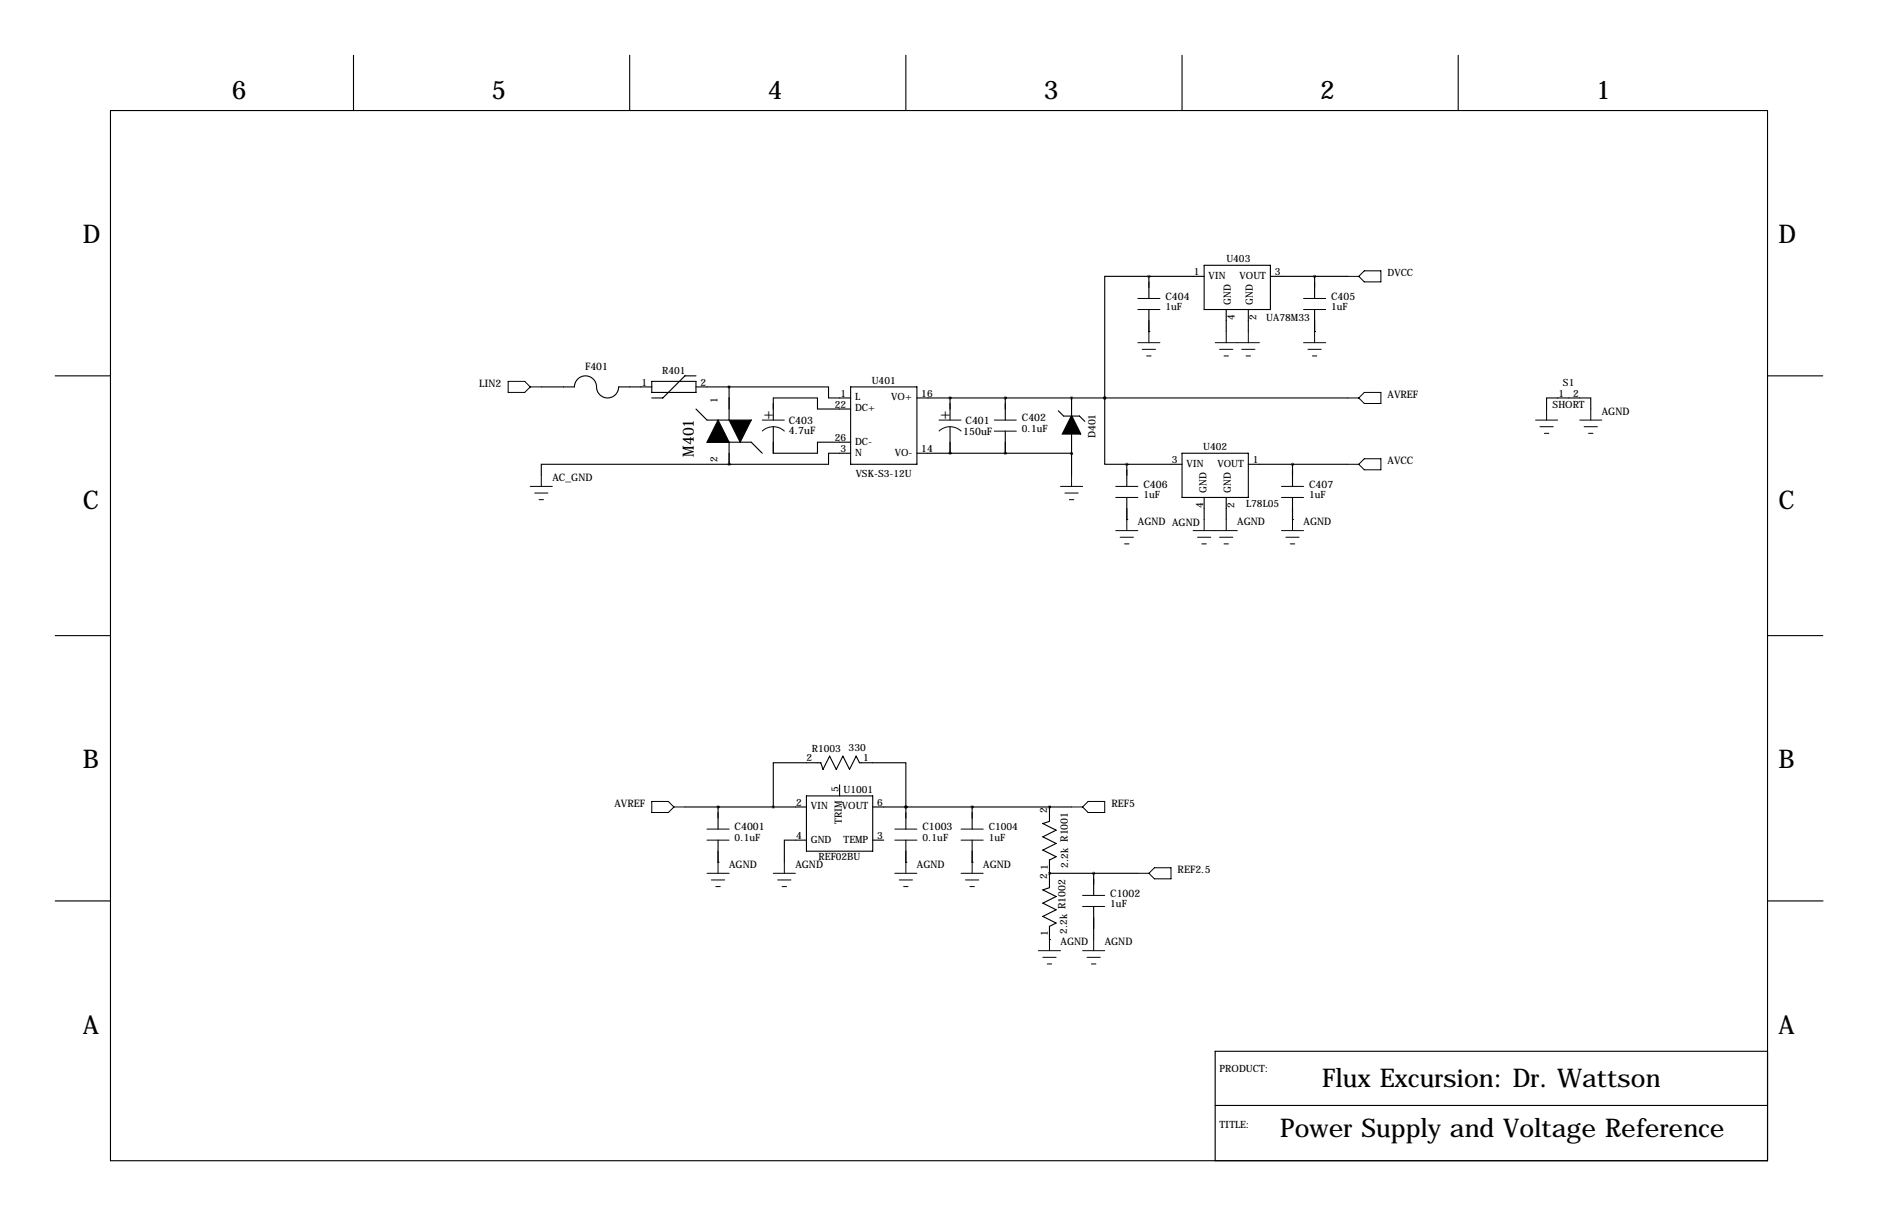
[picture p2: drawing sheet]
<svg xmlns="http://www.w3.org/2000/svg" width="432mm" height="279mm" viewBox="0 0 432 279" stroke-linecap="round" stroke-linejoin="round" font-family="sans-serif">
<g fill="none" stroke="#000" stroke-width=".25">
<path d="M81.3 12.7v12.7M144.8 12.7v12.7M208.3 12.7v12.7M271.8 12.7v12.7M335.3 12.7v12.7M25.4 25.4h381v241.3h-381zM264.2 63.5h-10.2v27.9M264.2 76.2h.1M264.2 63.5h.1M264.2 63.5h12.7M264.2 63.5v5.1M264.2 71.1v5.1"/>
<path d="M276.9 61h15.2v10.1h-15.2zM281.9 71.1v5.1M287 71.1v5.1M292.1 63.5h17.8M302.3 76.2h.1M302.3 63.5h.1M302.3 63.5v5.1M302.3 71.1v5.1M12.7 86.4h12.7M124.5 88.9h7.6a2.54 2.54 0 0 1 2.5-2.5 2.54 2.54 0 0 1 2.6 2.5 2.54 2.54 0 0 0 2.5 2.5 2.54 2.54 0 0 0 2.5-2.5h7.7M149.9 87.6h10.1v2.6h-10.1zM160 86.4h-2.5l-5.1 5h-2.5"/>
<path d="M160 88.9h7.6M167.6 88.9h22.9v2.5h5.1M167.6 88.9v7.6h-5l-2.6-2.5M177.8 98v6.1h10.2v-2.5h7.6M195.6 94h-7.6v-2.6h-10.2v5.1M195.6 88.9h15.2v17.8h-15.2zM210.8 91.4h99.1M218.4 91.4h.1M218.4 91.4v5.1M218.4 98v6.1M231.1 91.4h.1M231.1 91.4v5.1"/>
<path d="M231.1 99.1v5M243.3 94.4l1.3 1.2h3.6l1.2 1.2M246.4 91.4v4.2M246.4 99.7v9.5M254 91.4h.1M254 91.4v15.3h5.1M355.6 94v-2.6h10.2v2.6M406.4 86.4h12.7M162.6 101.6h10.1l2.6 2.5M167.6 106.7h.1M167.6 106.7h-43.1v2.5M167.6 101.6v5.1"/>
<path d="M195.6 104.1h-5.1v2.6h-22.9M210.8 104.1h20.3M218.4 104.1h.1M231.1 104.1h.1M231.1 104.1l15.3 .1M246.4 104.2h.1M259.1 119.4h.1M259.1 106.7h.1M259.1 106.7h12.7M259.1 106.7v5.1M259.1 114.3v5.1M271.8 104.1h15.2v10.2h-15.2z"/>
<path d="M276.9 114.3v5.1M281.9 114.3v5.1M287 106.7h22.9M297.2 119.4h.1M297.2 106.7h.1M297.2 106.7v5.1M297.2 114.3v5.1M12.7 146h12.7M406.4 146h12.7M157.5 185.4h27.9M165.1 185.4h.1M165.1 198.1h.1"/>
<path d="M165.1 185.4v5.1M165.1 193v5.1M177.8 185.4v-10.1h10.9l.5 1.5 1.6-3.1 1.5 3.1 1.5-3.1 1.5 3.1 1.5-3.1 .8 1.6h10.7v10.1M185.4 193h-5.1v5.1M185.4 182.9h15.3v12.7h-15.3zM193 180.3v2.6M200.7 185.4h45.7M200.7 193h2.5M208.3 198.1h.1M208.3 185.4h.1M208.3 185.4v5.1M208.3 193v5.1"/>
<path d="M223.5 198.1h.1M223.5 185.4h.1M223.5 185.4v5.1M223.5 193v5.1M241.3 185.4h.1M241.3 185.4v3.3l-1.5 .5 3 1.6-3 1.5 3 1.5-3 1.5 3 1.5-1.5 .8v6.4l-1.5 .5 3 1.5-3 1.5 3 1.5-3 1.6 3 1.5-1.5 .8v3M12.7 207h12.7M241.3 200.7h.1M241.3 215.9h.1M241.3 200.7h20.3M251.5 200.7h.1M251.5 200.7v5"/>
<path d="M251.5 208.3v7.6M406.5 207h12.7M279.4 254h127M406.4 241.6h-127v25.1"/>
</g>
<path d="M167.6 96.5h5.1l-2.5 5.1zM165.1 96.5l2.5 5.1h-5z" fill="#000" stroke="#000" stroke-width=".25"/>
<g fill="none" stroke="#000" stroke-width=".23">
<path d="M261.6 68.6h5.1M261.6 71.1h5.1M261.6 78.7h5.1M264.2 76.2v2.5M279.4 78.7h10.2M281.9 76.2v2.5M287 76.2v2.5M299.7 68.6h5.1M299.7 71.1h5.1M299.7 78.7h5.1M302.3 76.2v2.5M309.9 63.5h2.5"/>
<path d="M312.4 63.5l1.3-1.3h3.8v2.6h-3.8zM116.8 87.6h3.8l1.3 1.3-1.3 1.3h-3.8zM121.9 88.9h2.6M175.3 96.5h5M175.3 99a3.7 3.7 0 0 1 5 .1M215.9 96.5h5.1M215.9 99a3.7 3.7 0 0 1 5.1 .1M228.6 96.5h5.1M228.6 99.1h5.1M262.6 80.3h3.1M263.7 81.8h1M280.4 80.3h3.1"/>
<path d="M281.4 81.8h1M285.5 80.3h3M286.5 81.8h1M300.7 80.3h3.1M301.8 81.8h1M309.9 91.4h2.5M312.4 91.4l1.3-1.2h3.8v2.5h-3.8zM353.1 96.5h5M354.1 98h3M355.1 99.6h1M355.6 94v2.5M363.2 96.5h5.1"/>
<path d="M364.2 98h3.1M365.3 99.6h1M365.8 94v2.5M121.9 111.8h5.1M122.9 113.3h3.1M124 114.8h1M124.5 109.2v2.6M243.8 111.8h5.1M244.9 113.3h3M245.9 114.8h1M246.4 109.2v2.6M256.5 111.8h5.1"/>
<path d="M256.5 114.3h5.1M259.1 119.4v2.5M276.9 119.4v2.5M281.9 119.4v2.5M294.6 111.8h5.1M294.6 114.3h5.1M297.2 119.4v2.5M309.9 106.7h2.5M312.4 106.7l1.3-1.3h3.8v2.5h-3.8zM256.5 121.9h5.1M257.6 123.4h3M258.6 125h1"/>
<path d="M274.3 121.9h10.2M275.3 123.4h3.1M276.4 125h1M280.4 123.4h3.1M281.4 125h1M294.6 121.9h5.1M295.7 123.4h3M296.7 125h1M149.9 184.1h3.8l1.2 1.3-1.2 1.3h-3.8zM154.9 185.4h2.6M162.6 190.5h5M162.6 193h5"/>
<path d="M165.1 198.1v2.6M180.3 198.1v2.6M205.7 190.5h5.1M205.7 193h5.1M208.3 198.1v2.6M221 190.5h5.1M221 193h5.1M223.5 198.1v2.6M246.4 185.4h2.5M248.9 185.4l1.3-1.3h3.8v2.6h-3.8zM162.6 200.7h5M163.6 202.2h3"/>
<path d="M164.6 203.7h1M177.8 200.7h5.1M178.8 202.2h3.1M179.8 203.7h1M205.7 200.7h5.1M206.8 202.2h3M207.8 203.7h1M221 200.7h5.1M222 202.2h3M223 203.7h1M238.8 218.4h5M239.8 220h3"/>
<path d="M241.3 215.9v2.5M248.9 205.7h5.1M248.9 208.3h5.1M248.9 218.4h5.1M249.9 220h3.1M251.5 215.9v2.5M261.6 200.7h2.6M264.2 200.7l1.2-1.3h3.8v2.5h-3.8zM240.8 221.5h1M251 221.5h1"/>
</g>
<path d="M246.4 95.6l2 4.1h-4.1z" fill="#000" stroke="#000" stroke-width=".38"/>
<path d="M218.4 91.4a.05 .05 0 0 0 .1 0 .05 .05 0 0 0-.1 0zM218.4 104.1a.05 .05 0 0 0 .1 0 .05 .05 0 0 0-.1 0zM167.6 88.9a.05 .05 0 0 0 .1 0 .05 .05 0 0 0-.1 0zM231.1 91.4a.05 .05 0 0 0 .1 0 .05 .05 0 0 0-.1 0zM231.1 104.1a.05 .05 0 0 0 .1 0 .05 .05 0 0 0-.1 0zM302.2 63.5a.05 .05 0 0 0 .1 0 .05 .05 0 0 0-.1 0zM251.4 200.7a.05 .05 0 0 0 .1 0 .05 .05 0 0 0-.1 0zM167.6 106.7a.05 .05 0 0 0 .1 0 .05 .05 0 0 0-.1 0zM264.1 63.5a.05 .05 0 0 0 .1 0 .05 .05 0 0 0-.1 0z" fill="#000" stroke="#000" stroke-width=".63"/>
<g font-size="5.9">
<text x="53.3" y="22.9">6</text>
<text x="113" y="22.9">5</text>
<text x="176.5" y="22.9">4</text>
<text x="240" y="22.9">3</text>
<text x="303.5" y="22.9">2</text>
<text x="367" y="22.9">1</text>
<text x="19" y="55.9">D</text>
<text x="408.9" y="55.9">D</text>
<text x="19" y="116.8">C</text>
<text x="408.9" y="116.8">C</text>
<text x="19" y="176.5">B</text>
<text x="408.9" y="176.5">B</text>
<text x="19" y="237.5">A</text>
<text x="408.9" y="237.5">A</text>
<text x="304" y="249.7">Flux Excursion: Dr. Wattson</text>
<text x="294.3" y="261.2">Power Supply and Voltage Reference</text>
</g>
<g font-size="3.6">
<text x="175.5" y="96.3">+</text>
<text x="216.2" y="96.3">+</text>
<text x="159.5" y="105" transform="rotate(-90 159.5 105)">M401</text>
</g>
<g font-size="2.4">
<text x="268" y="68.8">C404</text>
<text x="306.1" y="68.8">C405</text>
<text x="110.2" y="88.9">LIN2</text>
<text x="134.5" y="85.1">F401</text>
<text x="319" y="91.4">AVREF</text>
<text x="368.3" y="95.2">AGND</text>
<text x="181.4" y="97.5">C403</text>
<text x="181.4" y="99.7">4.7uF</text>
<text x="221.5" y="100">150uF</text>
<text x="222" y="97.5">C401</text>
<text x="234.9" y="96.8">C402</text>
<text x="251.9" y="100.7" transform="rotate(-90 251.9 100.7)">D401</text>
<text x="319" y="106.7">AVCC</text>
<text x="127" y="110.5">AC_GND</text>
<text x="262.9" y="112">C406</text>
<text x="301" y="112">C407</text>
<text x="261.6" y="120.7">AGND AGND</text>
<text x="284.5" y="120.7">AGND</text>
<text x="299.7" y="120.7">AGND</text>
<text x="141.3" y="185.4">AVREF</text>
<text x="255.5" y="185.4">REF5</text>
<text x="168.9" y="190.8">C4001</text>
<text x="212.1" y="190.8">C1003</text>
<text x="167.6" y="199.4">AGND</text>
<text x="182.9" y="199.4">AGND</text>
<text x="210.8" y="199.4">AGND</text>
<text x="226.1" y="199.4">AGND</text>
<text x="270.8" y="200.7">REF2.5</text>
<text x="255.3" y="206">C1002</text>
<text x="243.8" y="217.2">AGND</text>
<text x="254" y="217.2">AGND</text>
</g>
<g font-size="2.3">
<text x="274.5" y="63.2">1</text>
<text x="277.9" y="64.1">VIN</text>
<text x="282" y="60.2">U403</text>
<text x="285" y="64.1">VOUT</text>
<text x="293.1" y="63.2">3</text>
<text x="319" y="63.5">DVCC</text>
<text x="268" y="71.2">1uF</text>
<text x="283" y="70.1" transform="rotate(-90 283 70.1)">GND</text>
<text x="288.1" y="70.1" transform="rotate(-90 288.1 70.1)">GND</text>
<text x="306.1" y="71.2">1uF</text>
<text x="283.8" y="73.5" transform="rotate(-90 283.8 73.5)">4</text>
<text x="288.9" y="73.5" transform="rotate(-90 288.9 73.5)">2</text>
<text x="291.2" y="73.7">UA78M33</text>
<text x="147.5" y="88.6">1</text>
<text x="152.2" y="85.9">R401</text>
<text x="161" y="88.6">2</text>
<text x="200.4" y="88.1">U401</text>
<text x="359.4" y="88.6">S1</text>
<text x="164.9" y="92.7" transform="rotate(-90 164.9 92.7)">1</text>
<text x="191.9" y="93.7">22</text>
<text x="193.2" y="91.2">1</text>
<text x="196.6" y="92">L</text>
<text x="196.6" y="94.5">DC+</text>
<text x="204.9" y="92">VO+</text>
<text x="211.8" y="91.2">16</text>
<text x="357" y="93.8">SHORT</text>
<text x="358.3" y="91.2">1</text>
<text x="361.7" y="91.2">2</text>
<text x="191.9" y="101.3">26</text>
<text x="234.9" y="99.1">0.1uF</text>
<text x="164.9" y="106.2" transform="rotate(-90 164.9 106.2)">2</text>
<text x="193.2" y="103.9">3</text>
<text x="196.6" y="104.7">N</text>
<text x="196.6" y="102.2">DC-</text>
<text x="205.7" y="104.7">VO-</text>
<text x="211.8" y="103.9">14</text>
<text x="269.4" y="106.4">3</text>
<text x="272.8" y="107.2">VIN</text>
<text x="276.6" y="103.4">U402</text>
<text x="279.9" y="107.2">VOUT</text>
<text x="288" y="106.4">1</text>
<text x="196.7" y="109.6">VSK-S3-12U</text>
<text x="277.4" y="113.3" transform="rotate(-90 277.4 113.3)">GND</text>
<text x="283" y="113.3" transform="rotate(-90 283 113.3)">GND</text>
<text x="262.9" y="114.4">1uF</text>
<text x="276.6" y="116.6" transform="rotate(-90 276.6 116.6)">4</text>
<text x="283.8" y="116.6" transform="rotate(-90 283.8 116.6)">2</text>
<text x="286.5" y="116.4">L78L05</text>
<text x="301" y="114.4">1uF</text>
<text x="186.6" y="172.7">R1003</text>
<text x="195.1" y="172.6">330</text>
<text x="185.4" y="174.8">2</text>
<text x="198.5" y="174.9">1</text>
<text x="183.1" y="185.2">2</text>
<text x="186.4" y="186">VIN</text>
<text x="192.8" y="181.9" transform="rotate(-90 192.8 181.9)">5</text>
<text x="193.6" y="186">VOUT</text>
<text x="193.9" y="182.1">U1001</text>
<text x="201.7" y="185.2">6</text>
<text x="193.6" y="189.3" transform="rotate(-90 193.6 189.3)">TRIM</text>
<text x="227.3" y="190.8">C1004</text>
<text x="240.8" y="186.7" transform="rotate(-90 240.8 186.7)">2</text>
<text x="168.9" y="193.1">0.1uF</text>
<text x="183.1" y="192.8">4</text>
<text x="186.4" y="193.6">GND</text>
<text x="188.2" y="197.7">REF02BU</text>
<text x="194" y="193.6">TEMP</text>
<text x="201.7" y="192.8">3</text>
<text x="212.1" y="193.1">0.1uF</text>
<text x="227.3" y="193.1">1uF</text>
<text x="240.8" y="202" transform="rotate(-90 240.8 202)">2</text>
<text x="240.9" y="199.8" transform="rotate(-90 240.9 199.8)">1</text>
<text x="245.6" y="199.4" transform="rotate(-90 245.6 199.4)">2.2k R1001</text>
<text x="255.3" y="208.4">1uF</text>
<text x="240.9" y="215" transform="rotate(-90 240.9 215)">1</text>
<text x="245.4" y="214.7" transform="rotate(-90 245.4 214.7)">2.2k R1002</text>
<text x="280.4" y="246.4">PRODUCT:</text>
<text x="280.4" y="259.1">TITLE:</text>
</g>
</svg>
